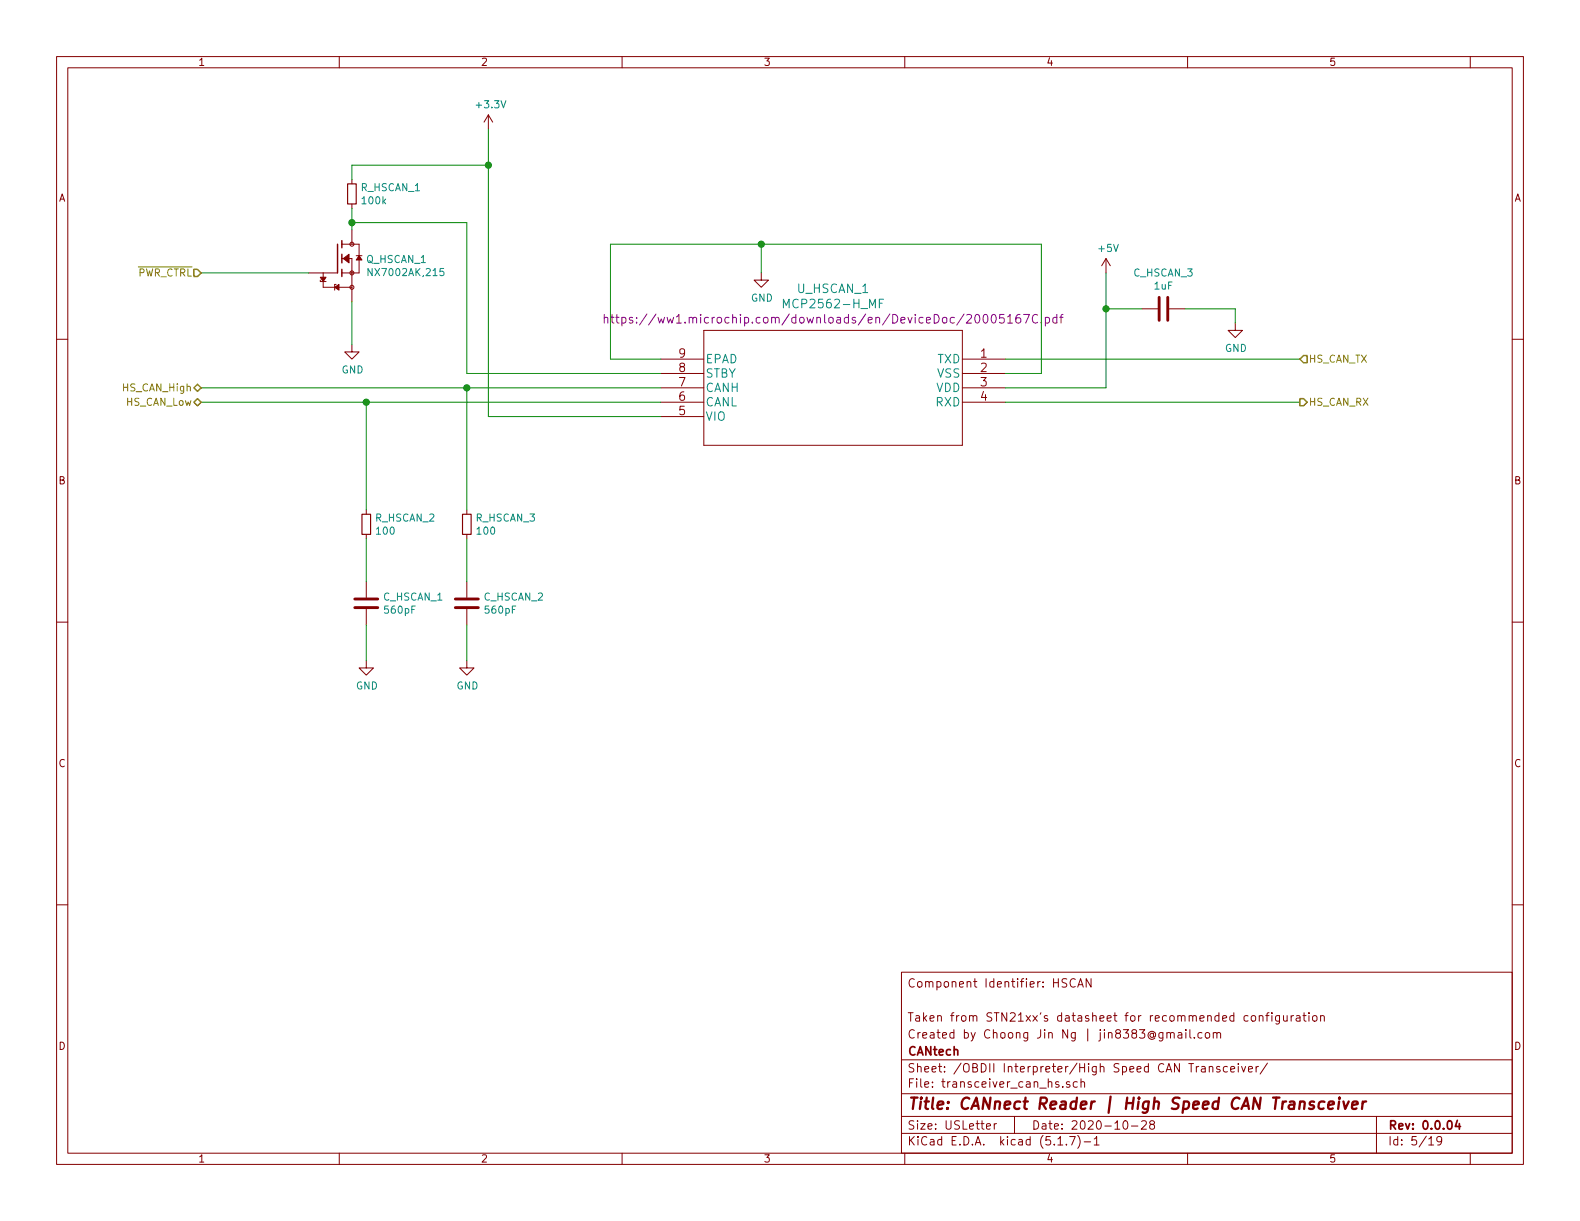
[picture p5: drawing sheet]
<svg xmlns="http://www.w3.org/2000/svg" width="279mm" height="216mm" viewBox="0 0 279 216" stroke-linecap="round" stroke-linejoin="round" font-family="sans-serif">
<g fill="none" stroke="#840000" stroke-width=".18">
<path d="M10 10h259.4v195.9h-259.4zM12 12h255.4v191.9h-255.4zM60 10v2M110 10v2M160 10v2M210 10v2M260 10v2M62.2 31.8v.7M62.2 36.1v.7M86.4 20.3l-.8 1.3M86.4 20.3v2.6M86.4 20.3l.7 1.3"/>
<path d="M10 60h2M54.6 48.3h5.1M56.6 49.5v.3h1.1M57.1 48.3v2.5h5.1M59.4 50.3h-.2v1M60.5 45.7h1.7v7.6M60.5 43.2h3v5.1h-3M62.2 40.6v2.6M63 45.2h1M124.5 58.4h45.7v20.3h-45.7zM134.6 48.3v1.2h1.3l-1.3 1.3-1.3-1.3h1.3M195.6 45.7l-.8 1.3"/>
<path d="M195.6 45.7v2.6M195.6 45.7l.7 1.3M201.9 54.6h2.8M206.8 54.6h2.7M218.4 57.2v1.2h1.3l-1.3 1.3-1.2-1.3h1.2M267.4 60h2M62.2 61v1.2h1.3l-1.3 1.3-1.2-1.3h1.2M116.8 63.5h7.7M116.8 66h7.7M116.8 68.6h7.7M116.8 71.1h7.7M116.8 73.7h7.7"/>
<path d="M170.2 63.5h7.6M170.2 66h7.6M170.2 68.6h7.6M170.2 71.1h7.6M64.8 90.2v.7M64.8 94.5v.8M82.5 90.2v.7M82.5 94.5v.8M10 110h2M64.8 116.8v1.3h1.2l-1.2 1.3-1.3-1.3h1.3M64.8 102.9v2.8M64.8 107.7v2.8"/>
<path d="M82.5 116.8v1.3h1.3l-1.3 1.3-1.2-1.3h1.2M82.5 102.9v2.8M82.5 107.7v2.8M267.4 110h2M10 160h2M267.4 160h2M159.4 171.9h108v32h-108zM190.1 173.2a.59 .59 0 0 0-.7 0 .59 .59 0 0 0-.2 .7 .56 .56 0 0 0 .3 .6 .56 .56 0 0 0 .6-.1M190.6 174.5l.5-1.4 .5 1.4M190.7 174.1h.7M192.9 173.1v1.4l-.8-1.4v1.4M221.3 179.7l.2-.1 .5 .1v.6l-.1 .2-.4 .1-.2-.2z"/>
<path d="M222.7 179.7h.1a.37 .37 0 0 1 .5 .1v.8M222.7 179.6v1M223.8 179.6h.6M224.4 179.1l-.3 .2v1.3M224.9 179.1v.1M224.9 179.6v1M226.3 179.6v1.2l-.3 .3-.4-.1M226.3 179.7l-.5-.1-.2 .3 .1 .6h.6M227 179.6l.1 .9 .3 .1 .2-.2M227.6 179.6v1M228.3 179.6v1M228.8 179.6l-.5 .3"/>
<path d="M229.3 179.7h.5l.1 .9M229.9 179.9l-.5 .1-.2 .2 .2 .4 .5-.1M230.4 179.6h.6M230.6 179.1v1.3l.4 .2M231.5 179.1v.1M231.5 179.6v1M232.2 179.7l.2-.1 .4 .1 .1 .6-.1 .2-.4 .1-.2-.2zM233.5 179.7h.1a.37 .37 0 0 1 .6 .1v.8M233.5 179.6v1M159.4 197.4h108M159.4 193.4h108M159.4 187.4h108"/>
<path d="M174.4 199.2l.8-.2-.1-.2-.4-.1-.3 .2 .1 .7h.6M175.8 198.7v1M176.2 198.7l-.3 .1-.1 .2M179.4 197.4v3M187.9 192.1v.2M189.2 191.3a.37 .37 0 0 0-.6 .2v.2l.6 .1v.2l-.2 .3-.4-.1M190.5 191.3h-.4l-.3 .2 .1 .6 .2 .2 .4-.1M191.2 191.4v-.1a.37 .37 0 0 1 .6 .2v.8M191.2 190.8v1.5M198.8 198.2h.3a.94 .94 0 0 1 0 1.5 .8 .8 0 0 1-.6-.7 .8 .8 0 0 1 .3-.8zM200.1 199.1h1.1M201.9 198.3l.2-.1h.3l.3 .1v.3v.2l-.9 .9h.9"/>
<path d="M203.6 198.8l-.3-.3 .1-.2 .2-.1h.4l.2 .3-.1 .2-.6 .2a.48 .48 0 0 0-.1 .6l.2 .2 .5-.2a.48 .48 0 0 0-.1-.6l-.1-.1M206.3 182.7l.3-.1 .3 .1 .1 .9M206.3 182.6v1M207 182.8a.36 .36 0 0 1 .3-.2 .36 .36 0 0 1 .3 .2v.8M208.4 182.7h.5l.1 .9M209 182.9l-.5 .1a.29 .29 0 0 0-.2 .3 .29 .29 0 0 0 .2 .3l.5-.1M209.7 182.1v.1M209.7 182.6v1M210.4 182.1v1.3l.2 .2M211.2 183.4v.2M212.5 188.6h.6v1M212.5 182.7l-.4-.1-.3 .3 .1 .5 .2 .2 .4-.1"/>
<path d="M213.1 188.9l-.5 .1a.29 .29 0 0 0-.2 .3 .29 .29 0 0 0 .2 .3l.5-.1M213.2 182.7l.2-.1 .4 .1v.7l-.2 .2-.4-.2zM213.8 188.7l.2-.1h.4l.1 1M213.8 188.6v1M214.6 182.7l.2-.1 .3 .1 .1 .9M214.6 182.6v1M215.2 182.8a.36 .36 0 0 1 .3-.2 .36 .36 0 0 1 .3 .2v.8M215.7 188.6h-.4l-.2 .2 .1 .2 .5 .1v.4h-.6M217 188.6h-.4l-.3 .2 .1 .6 .2 .2 .4-.1M217.6 189.1l.7-.2v-.3h-.5l-.2 .2 .1 .7h.6M219 188.1v.1M219 188.6v1"/>
<path d="M219.6 188.6l.3 1 .4-1M220.8 189.1l.7-.2-.1-.3h-.4l-.2 .2v.7h.6M222.1 188.6v1M222.6 188.6l-.5 .2M224.1 188l-1.3 1.9M243.4 197.4v6.5M60 203.9v2M110 203.9v2M159.4 200.4h108M160 203.9v2M187.1 202.5h.8M188.6 202.3v.2"/>
<path d="M189.2 201h.9l-.6 1.5M190.6 200.8a1.71 1.71 0 0 1 0 2.2M191.7 201.9h1.2M193.5 201.4l.4-.4v1.5M193.5 202.5h.9M210 203.9v2M252.7 201.4l.4-.4v1.5M252.7 202.5h.8M254.9 201.6l-.1 .2a.48 .48 0 0 1-.6 0v-.7a.48 .48 0 0 1 .6-.1l.1 .1a1.19 1.19 0 0 1-.2 1.3l-.5 .1M260 203.9v2"/>
<circle cx="62.2" cy="50.8" r=".36"/>
<circle cx="62.2" cy="48.3" r=".36"/>
<circle cx="62.2" cy="43.2" r=".36"/>
</g>
<path d="M257.7 198.1l-.3 1.1h.9M258.1 198.7v1" fill="none" stroke="#840000" stroke-width=".3"/>
<path d="M232.4 194.8a.49 .49 0 0 0-.8 .3v.2l.5 .1 .3 .3-.3 .4-.6-.1M234.2 194.8a.68 .68 0 0 0-1 .3l-.1 .6 .2 .3 .2 .1 .6-.1M234.9 195.4l1-.2-.1-.4h-.5l-.4 .2v1l.2 .1 .6-.1M236.8 194.8l-.2 1.3M236.9 194.1v.2M237.6 194.8l.3 1.3 .6-1.3M239.1 195.4l1-.2-.1-.4h-.5l-.4 .2v1l.2 .1 .6-.1M241 194.8l-.2 1.3M241.6 194.8a.55 .55 0 0 0-.7 .3" fill="none" stroke="#840000" stroke-width=".41"/>
<path d="M205 52.6v4M206.5 52.6v4M62.7 107.4h4.1M62.7 105.9h4.1M80.5 107.4h4.1M80.5 105.9h4.1" fill="none" stroke="#840000" stroke-width=".51"/>
<path d="M61.5 32.5h1.5v3.6h-1.5zM64 90.9h1.5v3.6h-1.5zM81.8 90.9h1.5v3.6h-1.5z" fill="none" stroke="#840000" stroke-width=".2"/>
<path d="M59.7 43.2v5.1M60.5 42.5v1.3M60.5 45v1.5M60.5 47.6v1.3" fill="none" stroke="#840000" stroke-width=".25"/>
<g fill="#840000" stroke="#840000" stroke-width=".18">
<path d="M63.5 45.2l.5 .8h-1z"/>
<path d="M60.7 45.7l1-.7v1.5z"/>
<path d="M59.2 50.8l.7-.5v1z"/>
<path d="M56.6 49h1.1l-.6 .8z"/>
</g>
<path d="M65.8 47.5v1.2l-.7-1.2v1.2M78.5 47.5h-.6l-.1 .6 .2-.1 .5 .1v.5l-.2 .1-.5-.1M138.5 54.4v-1.5l.5 1.1 .5-1.1v1.5M155.5 53.6h.5M156.2 52.9h-.7v1.5" fill="none" stroke="#008484" stroke-width=".18"/>
<g fill="none" stroke="#840084" stroke-width=".18">
<path d="M106.9 56.2l.2-.1 .3 .1 .1 .9M106.9 55.6v1.5M108 56.1h.6M108.2 55.6v1.3l.4 .2M108.9 56.1h.6M109.1 55.6v1.3l.1 .1 .3 .1M110 56.2l.4-.1 .3 .3v.4l-.2 .2h-.5M110 56.1v1.5M111.9 56.2a.37 .37 0 0 0-.6 .1l.1 .2 .5 .3-.2 .3-.4-.1M178.2 56l.4-.4v1.5M178.2 57.1h.9M180.4 55.6a.62 .62 0 0 0-.8 .6l.1 .8a.48 .48 0 0 0 .7 0l.1-.5-.1-.3h-.5l-.3 .3"/>
<path d="M181 55.6h1l-.6 1.5M183.5 55.7a.62 .62 0 0 0-.8 0 .62 .62 0 0 0-.2 .8 .56 .56 0 0 0 .3 .6 .56 .56 0 0 0 .7-.1M184.1 57v.1M184.9 56.2l.4-.1 .2 .1v.8a.48 .48 0 0 1-.6 0M184.9 56.1v1.5M186.9 56.2l-.4-.1-.3 .1v.8a.48 .48 0 0 0 .7 0M186.9 55.6v1.5M187.4 56.1h.6M188 55.6l-.4 .2v1.3"/>
</g>
<g fill="none" stroke="#008400" stroke-width=".18">
<path d="M62.2 36.8v3.8M62.2 39.4h20.3v26.6h34.3M86.4 29.2h-24.2v2.6M86.4 22.9v50.8h30.4M35.6 48.3h19M62.2 53.3v7.7M134.6 43.2v5.1M195.6 54.6h6.3M195.6 48.3v20.3h-17.8M209.5 54.6h8.9v2.6M35.6 71.1h81.2M35.6 68.6h81.2"/>
<path d="M64.8 71.1v19.1M82.5 68.6v21.6M116.8 63.5h-8.9v-20.3h76.2v22.8h-6.3M177.8 71.1h52.1M177.8 63.5h52.1M64.8 95.3v7.6M82.5 95.3v7.6M64.8 110.5v6.3M82.5 110.5v6.3"/>
</g>
<path d="M34.3 47.6h.6l.7 .7-.7 .6h-.6zM34.3 71.1l.6-.6 .7 .6-.7 .7zM34.3 68.6l.6-.7 .7 .7-.7 .6zM229.9 70.5h.6l.6 .6-.6 .7h-.6zM229.9 63.5l.6-.6h.6v1.2h-.6z" fill="none" stroke="#848400" stroke-width=".25"/>
<g fill="#008400" stroke="#008400" stroke-width=".25">
<circle cx="62.2" cy="39.4" r=".51"/>
<circle cx="86.4" cy="29.2" r=".51"/>
<circle cx="134.6" cy="43.2" r=".51"/>
<circle cx="195.6" cy="54.6" r=".51"/>
<circle cx="82.6" cy="68.6" r=".51"/>
<circle cx="64.8" cy="71.1" r=".51"/>
</g>
<text font-size="2.8" fill="#840000" x="160.4" y="196.2">Title: CANnect Reader | High Speed CAN Transceiver</text>
<g font-size="2.1" fill="#008484">
<text x="141" y="51.8">U_HSCAN_1</text>
<text x="139.4" y="54.5">MCP2562-H_MF</text>
<text x="124.7" y="64.2">EPAD</text>
<text x="165.8" y="64.2">TXD</text>
<text x="124.7" y="71.9">CANL</text>
<text x="124.7" y="69.3">CANH</text>
<text x="124.7" y="66.8">STBY</text>
<text x="165.5" y="69.3">VDD</text>
<text x="165.5" y="71.9">RXD</text>
<text x="165.8" y="66.8">VSS</text>
<text x="124.7" y="74.4">VIO</text>
</g>
<text font-size="2.1" fill="#840084" x="112.9" y="57.2">https://ww1.microchip.com/downloads/en/DeviceDoc/20005167C.pdf</text>
<g font-size="2.1" fill="#840000">
<text x="120.1" y="65.8">8</text>
<text x="120.1" y="63.2">9</text>
<text x="173.4" y="63.2">1</text>
<text x="173.4" y="65.8">2</text>
<text x="120.1" y="70.9">6</text>
<text x="120.1" y="68.3">7</text>
<text x="173.4" y="68.3">3</text>
<text x="173.4" y="70.9">4</text>
<text x="120.1" y="73.4">5</text>
<text x="160.4" y="174.6">Component Identifier: HSCAN</text>
<text x="160.4" y="183.6">Created by Choong Jin Ng | jin8383@gmail.com</text>
<text x="160.4" y="180.6">Taken from STN21xx's datasheet for recommended configuration</text>
<text x="160.4" y="189.6">Sheet: /OBDII Interpreter/High Speed CAN Transceiver/</text>
<text x="160.4" y="186.6">CANtech</text>
<text x="160.4" y="192.3">File: transceiver_can_hs.sch</text>
<text x="160.4" y="202.5">KiCad E.D.A. kicad (5.1.7)-1</text>
<text x="160.4" y="199.7">Size: USLetter</text>
<text x="182.4" y="199.7">Date: 2020-10-28</text>
<text x="245.4" y="199.7">Rev: 0.0.04</text>
<text x="245.4" y="202.5">Id: 5/19</text>
</g>
<g font-size="1.8" fill="#840000">
<text x="35" y="11.6">1</text>
<text x="85" y="11.6">2</text>
<text x="135" y="11.6">3</text>
<text x="185" y="11.6">4</text>
<text x="235" y="11.6">5</text>
<text x="10.4" y="35.6">A</text>
<text x="267.8" y="35.6">A</text>
<text x="10.4" y="85.6">B</text>
<text x="267.8" y="85.6">B</text>
<text x="10.4" y="135.6">C</text>
<text x="267.8" y="135.6">C</text>
<text x="10.4" y="185.6">D</text>
<text x="267.8" y="185.6">D</text>
<text x="35" y="205.5">1</text>
<text x="85" y="205.5">2</text>
<text x="135" y="205.5">3</text>
<text x="185" y="205.5">4</text>
<text x="235" y="205.5">5</text>
</g>
<g font-size="1.8" fill="#008484">
<text x="84.4" y="19.2">+3.3V</text>
<text x="63.9" y="33.8">R_HSCAN_1</text>
<text x="64.2" y="36.1">100k</text>
<text x="64.8" y="46.5">Q_HSCAN_1</text>
<text x="194.4" y="44.6">+5V</text>
<text x="65.6" y="48.8">NX7002AK,215</text>
<text x="132.8" y="53.3">GND</text>
<text x="200.5" y="48.9">C_HSCAN_3</text>
<text x="204.2" y="51.2">1uF</text>
<text x="216.6" y="62.2">GND</text>
<text x="60.4" y="66">GND</text>
<text x="66.4" y="92.2">R_HSCAN_2</text>
<text x="66.7" y="94.5">100</text>
<text x="84.2" y="92.2">R_HSCAN_3</text>
<text x="84.5" y="94.5">100</text>
<text x="67.8" y="106.2">C_HSCAN_1</text>
<text x="85.6" y="106.2">C_HSCAN_2</text>
<text x="68.1" y="108.5">560pF</text>
<text x="85.9" y="108.5">560pF</text>
<text x="62.9" y="121.9">GND</text>
<text x="80.7" y="121.9">GND</text>
</g>
<g font-size="1.8" fill="#848400">
<text x="24.2" y="48.9">PWR_CTRL</text>
<text x="231.4" y="64.1">HS_CAN_TX</text>
<text x="21.8" y="69.2">HS_CAN_High</text>
<text x="22.3" y="71.8">HS_CAN_Low</text>
<text x="231.4" y="71.8">HS_CAN_RX</text>
</g>
</svg>
